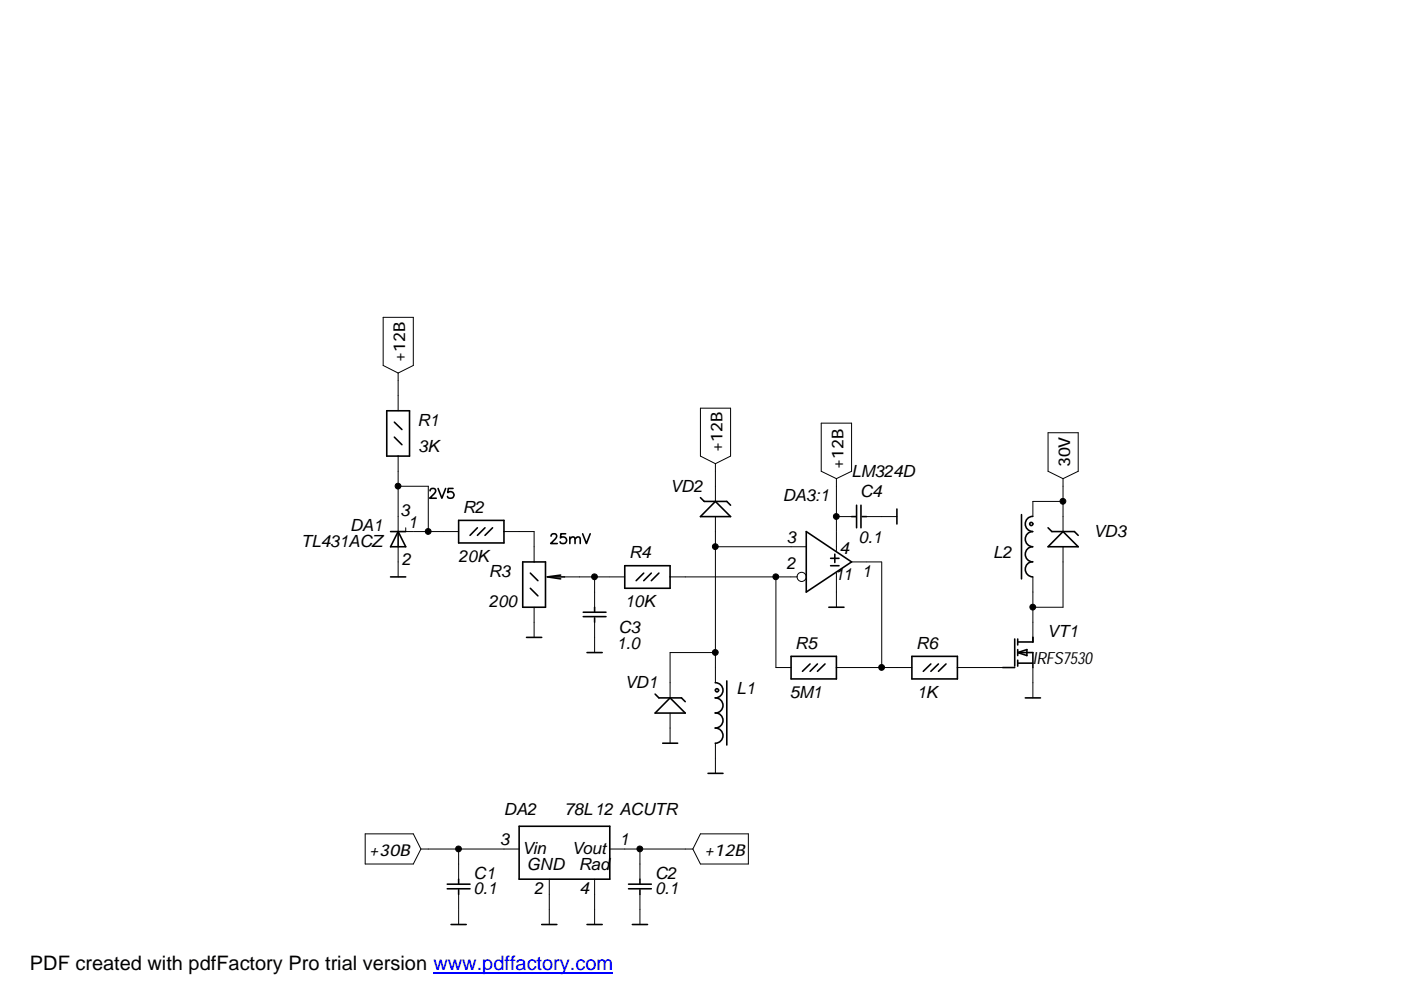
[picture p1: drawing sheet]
<svg xmlns="http://www.w3.org/2000/svg" width="297mm" height="210mm" viewBox="0 0 297 210" stroke-linecap="round" stroke-linejoin="round" font-family="sans-serif">
<g fill="#000" stroke="#000" stroke-width=".21">
<circle cx="84.4" cy="103.1" r=".62"/>
<circle cx="90.8" cy="112.7" r=".62"/>
<circle cx="151.7" cy="115.9" r=".62"/>
<circle cx="177.3" cy="109.5" r=".62"/>
<circle cx="225.4" cy="106.3" r=".62"/>
<circle cx="126" cy="122.3" r=".62"/>
<circle cx="151.7" cy="138.3" r=".62"/>
<circle cx="164.5" cy="122.3" r=".62"/>
<circle cx="219" cy="128.7" r=".62"/>
<circle cx="186.9" cy="141.5" r=".62"/>
<circle cx="97.2" cy="180" r=".62"/>
<circle cx="135.7" cy="180" r=".62"/>
</g>
<g fill="none" stroke="#000" stroke-width=".21">
<path d="M81.2 67.3h6.4v10.2l-3.2 1.6-3.2-1.6zM84.4 79.1v8M84.4 96.7v16h12.8M148.5 86.5h6.4v10.2l-3.2 1.6-3.2-1.6zM151.7 98.3v8M174.1 89.7h6.5v10.2l-3.3 1.6-3.2-1.6zM222.2 91.8h6.4v8.1l-3.2 1.6-3.2-1.6zM84.4 103.1h6.4v9.6M84.4 115.9v6.4M86 111.9v.8M106.8 112.7h6.4v6.4M151.7 109.5v35.3"/>
<path d="M151.7 115.9h19.2M177.3 101.5v15.2M177.3 109.5h3.3M180.6 119.1h6.3v22.4M183.7 109.5h6.5M225.4 101.5v11.2M225.4 115.9v12.8h-6.4M225.4 106.3h-6.4v3.2M113.2 128.7v6.4M119.7 122.3h12.8M126.1 122.3v6.4M126.1 131.9v6.5"/>
<path d="M142.1 122.3h26.9M151.7 138.4h-9.6v9.6M164.5 122.3v19.2h3.2M177.3 121.5v7.2M219 122.3v12.8M142.1 151.2v6.4M151.7 157.6v6.4M177.3 141.5h16M203 141.5h9.6M219 141.5v6.5M77.4 176.8h10.2l1.6 3.2-1.6 3.2h-10.2zM148.5 176.8h10.2v6.4h-10.2l-1.6-3.2z"/>
<path d="M89.2 180h20.9M97.2 180v6.4M97.2 189.6v6.4M116.5 186.4v9.6M126.1 186.4v9.6M129.3 180h17.6M135.7 180v6.4M135.7 189.6v6.4"/>
<circle cx="170" cy="122.3" r=".98"/>
</g>
<g fill="none" stroke="#000" stroke-width=".34">
<path d="M82 87.1h4.8v9.6h-4.8zM83.6 89.5l1.6 1.6M83.6 92.7l1.6 1.6M82.8 112.7h3.2M84.4 112.7l1.6 3.2h-3.2zM84.4 112.7v3.2M91.2 104.1l.1-.3 .3-.2h.4l.3 .2a.67 .67 0 0 1-.2 .9l-1 .9h1.4M92.9 103.6l.8 2 .8-2M96.1 103.6h-1.1v.9a.74 .74 0 0 1 1.1-.1 .74 .74 0 0 1-.1 1.1 .74 .74 0 0 1-1.1-.2M97.2 110.3h9.6v4.8h-9.6zM101.2 111.9l-1.5 1.6M102.8 111.9l-1.6 1.6"/>
<path d="M104.4 111.9l-1.6 1.6M110.8 119.1h4.9v9.6h-4.9zM116.8 113.7l.1-.3 .3-.2h.4l.3 .2a.67 .67 0 0 1-.2 .9l-.9 .9h1.4M119.9 113.2h-1l-.1 .9a.74 .74 0 0 1 1.2-.1 .74 .74 0 0 1-.2 1.1 .74 .74 0 0 1-1.1-.2M120.8 114.3l.5-.5 .5 .2 .1 1.2M120.8 113.8v1.4M121.9 114.3l.5-.5 .5 .2 .1 1.2M123.5 113.2l.8 2 .8-2M132.5 119.9h9.6v4.8h-9.6zM148.5 105.5l.8 .8h4.8l.8 .8M151.7 106.3l3.2 3.2h-6.4zM170.9 112.7l9.7 6.4-9.7 6.4z"/>
<path d="M176.1 119.9h1.8M176.1 118.4h1.8M177 117.5v1.8M180.6 109.5h.9M181.6 107.1v4.8M182.5 107.1v4.8M182.8 109.5h.9M190.2 107.9v3.2M216.6 109.1v13.6M218.9 109.5a1.61 1.61 0 0 0-1.5 1.6 1.61 1.61 0 0 0 1.5 1.6 1.61 1.61 0 0 0-1.5 1.6 1.61 1.61 0 0 0 1.5 1.6 1.61 1.61 0 0 0-1.5 1.6 1.61 1.61 0 0 0 1.5 1.6M218.9 119.1a1.61 1.61 0 0 0-1.5 1.6 1.61 1.61 0 0 0 1.5 1.6M222.2 111.9l.8 .8h4.8l.8 .8"/>
<path d="M225.4 112.7l3.2 3.2h-6.4zM82.8 122.3h3.2M111.6 135.1h3.3M112.4 124.7l1.6 1.6M112.4 121.5l1.6 1.6M116.5 122.3h3.2M118.9 121.9l-2.9 .4 2.9 .4M123.7 129.8h4.8M123.7 130.7h4.8M124.5 138.4h3.2M126.1 128.7v1M126.1 131v.9"/>
<path d="M136.5 121.5l-1.6 1.6M138.1 121.5l-1.6 1.6M139.7 121.5l-1.6 1.6M167.7 139.2h9.6v4.7h-9.6zM175.7 128.7h3.2M193.3 139.2h9.7v4.7h-9.7zM215.1 135.5v5.7M215.8 138.4h3.2v3.1M215.8 138.4l1.9-.7v1.3zM215.8 135.5v1.3M215.8 137.7v1.3M215.8 140v1.2"/>
<path d="M219 135.1v1h-3.2M138.9 147.2l.8 .8h4.8l.8 .8M140.5 157.6h3.2M142.1 148l3.2 3.2h-6.4zM151.6 144.8a1.61 1.61 0 0 1 1.7 1.6 1.61 1.61 0 0 1-1.7 1.6 1.61 1.61 0 0 1 1.7 1.6 1.61 1.61 0 0 1-1.7 1.6 1.59 1.59 0 0 1 1.7 1.6 1.59 1.59 0 0 1-1.7 1.6 1.61 1.61 0 0 1 1.7 1.6 1.61 1.61 0 0 1-1.7 1.6M154.1 144.4v13.6M171.7 140.8l-1.6 1.5M173.3 140.8l-1.6 1.5M174.9 140.8l-1.6 1.5M197.4 140.8l-1.7 1.5M199 140.8l-1.6 1.5M200.6 140.8l-1.6 1.5"/>
<path d="M212.6 141.5h2.5M215.8 140.6h3.2M217.4 148h3.2M110.1 175.2h19.2v11.2h-19.2zM150.1 164h3.2M94.8 187.5h4.9M94.8 188.4h4.9M95.6 196h3.2M97.2 186.4v1M97.2 188.7v.9M114.9 196h3.2M124.5 196h3.2"/>
<path d="M133.3 187.5h4.8M133.3 188.4h4.8M134.1 196h3.2M135.7 186.4v1M135.7 188.7v.9"/>
<circle cx="218.6" cy="111.1" r=".35"/>
<circle cx="152" cy="146.4" r=".35"/>
</g>
<path d="M91.9 206.3h38.1" fill="none" stroke="#00f" stroke-width=".3"/>
<text font-size="4.2" x="6.3" y="205.7">PDF created with pdfFactory Pro trial version www.pdffactory.com</text>
<g font-size="3.6">
<text x="88.5" y="90.2">R1</text>
<text x="88.6" y="95.9">3K</text>
<text x="180.6" y="101.1">LM324D</text>
<text x="142.1" y="104.3">VD2</text>
<text x="165.9" y="106.3">DA3:1</text>
<text x="182.4" y="105.5">C4</text>
<text x="74.2" y="112.7">DA1</text>
<text x="84.8" y="109.5">3</text>
<text x="86.4" y="111.9">1</text>
<text x="98.1" y="108.7">R2</text>
<text x="231.8" y="113.9">VD3</text>
<text x="63.8" y="115.9">TL431ACZ</text>
<text x="85.2" y="119.9">2</text>
<text x="97.2" y="119.1">20K</text>
<text x="133.4" y="118.3">R4</text>
<text x="166.8" y="115.1">3</text>
<text x="178" y="117.5">4</text>
<text x="182" y="115.1">0.1</text>
<text x="210.6" y="118.3">L2</text>
<text x="103.6" y="122.3">R3</text>
<text x="166.8" y="120.7">2</text>
<text x="177" y="123.1">11</text>
<text x="182.8" y="122.3">1</text>
<text x="103.6" y="128.7">200</text>
<text x="132.5" y="128.7">10K</text>
<text x="130.7" y="137.5">1.0</text>
<text x="131.1" y="134.3">C3</text>
<text x="168.6" y="137.5">R5</text>
<text x="194.3" y="137.5">R6</text>
<text x="222" y="135.1">VT1</text>
<text x="219" y="140.7">I</text>
<text x="219.8" y="140.7">RFS7530</text>
<text x="132.5" y="145.9">VD1</text>
<text x="156.1" y="147.1">L1</text>
<text x="167.4" y="147.9">5M1</text>
<text x="194.4" y="147.9">1K</text>
<text x="106.8" y="172.7">DA2</text>
<text x="119.7" y="172.7">78L12 ACUTR</text>
<text x="106" y="179.2">3</text>
<text x="131.4" y="179.2">1</text>
<text x="110.7" y="181.2">Vin</text>
<text x="111.7" y="184.4">GND</text>
<text x="121.2" y="181.2">Vout</text>
<text x="122.7" y="184.4">Rad</text>
<text x="100.4" y="189.6">0.1</text>
<text x="100.4" y="186.4">C1</text>
<text x="113.2" y="189.6">2</text>
<text x="122.9" y="189.6">4</text>
<text x="138.9" y="189.6">0.1</text>
<text x="138.9" y="186.4">C2</text>
</g>
<g font-size="3.5">
<text x="85.9" y="76.7" transform="rotate(-90 85.9 76.7)">+12B</text>
<text x="153.2" y="95.9" transform="rotate(-90 153.2 95.9)">+12B</text>
<text x="178.8" y="99.4" transform="rotate(-90 178.8 99.4)">+12B</text>
<text x="226.9" y="99.1" transform="rotate(-90 226.9 99.1)">30V</text>
<text x="78.2" y="181.4">+30B</text>
<text x="149.3" y="181.4">+12B</text>
</g>
</svg>
